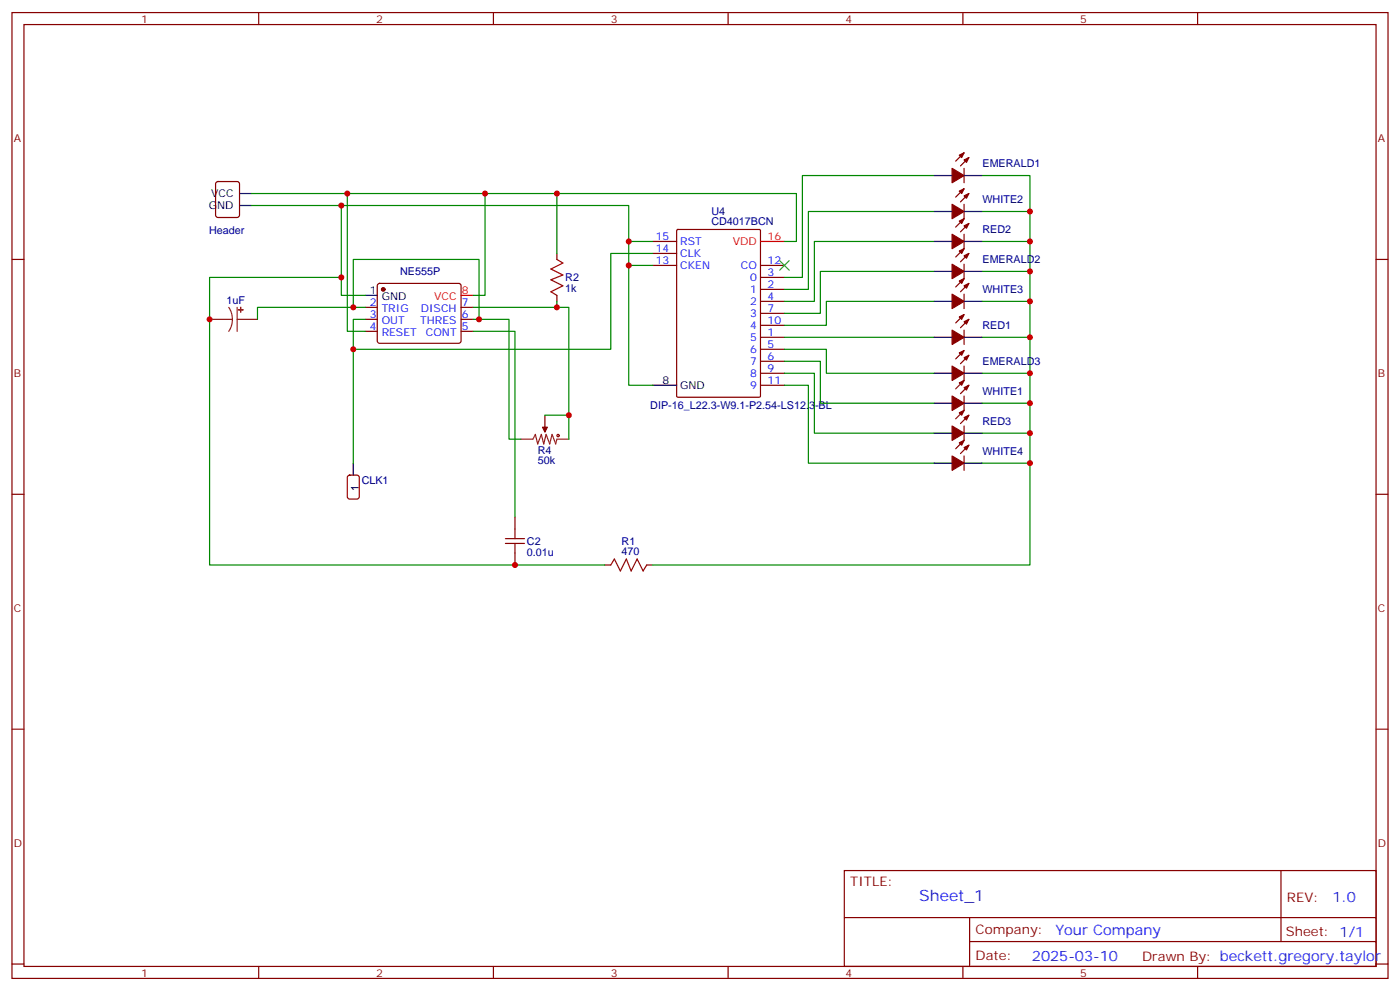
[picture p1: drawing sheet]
<svg xmlns="http://www.w3.org/2000/svg" width="412mm" height="292mm" viewBox="0 0 412 292" stroke-linecap="round" stroke-linejoin="round" font-family="sans-serif">
<g fill="none" stroke="#870000" stroke-width=".35">
<path d="M3.5 3.7h405.4v284.3h-405.4zM7.1 7.2h398.2v277.3h-398.2zM76.2 3.7v3.5M145.3 3.7v3.5M214.5 3.7v3.5M283.6 3.7v3.5M352.8 3.7v3.5M63.7 53.7l.5-.3h5.6l.7 .5 .1 9.4-.5 .7h-5.9l-.6-.4-.1-9.4zM284 49.6v4.2M284 55.6l-2.5 2.4M284 45l-2.5 2.4M285.4 57l-2.5 2.4"/>
<path d="M285.4 46.4l-2.5 2.5M3.5 76.4h3.6M164 74.6v1.8M192.3 78.1h7M192.3 71.1h7M192.3 74.6h7M199.4 67.7l.3-.1h24l.3 .1v48.9l-.2 .3h-24.1l-.3-.1zM224 78.1h7.1M284 60.1v4.3l-2.5 2.5M284 69v4.2l-2.5 2.5M284 77.8v4.2l-2.5 2.5M285.4 65.8l-2.5 2.5"/>
<path d="M285.4 74.6l-2.5 2.5M405.3 76.4h3.6M107.6 90.5h3.5M107.6 94h3.5M107.6 97.5h3.5M111.4 83.6l.4-.2h23.3l.5 .2 .2 .5v16.5l-.7 .5-23.5-.1-.5-.6v-16.3zM135.8 90.5h3.5M135.8 94h3.5M135.8 97.5h3.5M164 87v1.7M224 99.3h7.1M224 85.2h7.1"/>
<path d="M224 81.7h7.1M224 88.7h7.1M224 92.3h7.1M224 95.8h7.1M284 86.6v4.2M284 97.2v4.2M284 92.6l-2.5 2.5M285.4 83.4l-2.5 2.5M285.4 94l-2.5 2.5M224 102.8h7.1M224 106.4h7.1M224 109.9h7.1"/>
<path d="M224 113.4h7.1M284 107.8v4.2l-2.5 2.5M284 116.6v4.2l-2.5 2.5M284 103.2l-2.5 2.5M285.4 113.4l-2.5 2.5M285.4 104.6l-2.5 2.5M160.5 122.2v3.6M284 125.4v4.2l-2.5 2.5M284 134.2v4.3M285.4 131.1l-2.5 2.4M285.4 122.2l-2.5 2.5M3.5 145.5h3.6"/>
<path d="M151.7 152.2v3.6M405.3 145.5h3.6M151.7 162.8v3.5M178.2 166.3h1.7M190.5 166.3h1.8M3.5 214.7h3.6M405.3 214.7h3.6M248.7 256.3h156.6v28.2h-156.6zM377.3 256.3v20.9M248.7 270.1h156.5M285.6 277.2h119.6M285.6 270.1v14.2"/>
<path d="M3.5 283.8h3.6M76.2 284.5v3.5M145.3 284.5v3.5M214.5 284.5v3.5M283.6 284.5v3.5M352.8 284.5v3.5M405.3 283.8h3.6"/>
</g>
<g fill="#870000" stroke="#870000" stroke-width=".35">
<path d="M159.8 125.8h1.4l-.7 1.4z"/>
<path d="M282.6 56.3l1.4-.7-.7 1.4z"/>
<path d="M284 57.7l1.4-.7-.7 1.4z"/>
<path d="M280.5 60.1l3.5 2.2-3.5 2.1z"/>
<path d="M282.6 65.1l1.4-.7-.7 1.4z"/>
<path d="M284 66.5l1.4-.7-.7 1.4z"/>
<path d="M280.5 69l3.5 2.1-3.5 2.1z"/>
<path d="M282.6 82.7l1.4-.7-.7 1.4z"/>
<path d="M284 84.1l1.4-.7-.7 1.4z"/>
<path d="M280.5 86.6l3.5 2.1-3.5 2.1z"/>
<path d="M282.6 93.3l1.4-.7-.7 1.4z"/>
<path d="M284 94.7l1.4-.7-.7 1.4z"/>
<path d="M280.5 97.2l3.5 2.1-3.5 2.1z"/>
<path d="M282.6 112.7l1.4-.7-.7 1.4z"/>
<path d="M284 114.1l1.4-.7-.7 1.4z"/>
<path d="M280.5 116.6l3.5 2.1-3.5 2.1z"/>
<path d="M282.6 130.4l1.4-.8-.7 1.5z"/>
<path d="M284 131.8l1.4-.7-.7 1.4z"/>
<path d="M280.5 134.2l3.5 2.1-3.5 2.2z"/>
<path d="M282.6 121.5l1.4-.7-.7 1.4z"/>
<path d="M284 122.9l1.4-.7-.7 1.4z"/>
<path d="M280.5 125.4l3.5 2.1-3.5 2.1z"/>
<path d="M282.6 45.7l1.4-.7-.7 1.4z"/>
<path d="M284 47.1l1.4-.7-.7 1.4z"/>
<path d="M280.5 49.6l3.5 2.1-3.5 2.1z"/>
<path d="M282.6 73.9l1.4-.7-.7 1.4z"/>
<path d="M284 75.3l1.4-.7-.7 1.4z"/>
<path d="M280.5 77.8l3.5 2.1-3.5 2.1z"/>
<path d="M282.6 103.9l1.4-.7-.7 1.4z"/>
<path d="M284 105.3l1.4-.7-.7 1.4z"/>
<path d="M280.5 107.8l3.5 2.1-3.5 2.1z"/>
<circle cx="112.9" cy="85.2" r=".53"/>
</g>
<g fill="none" stroke="#000" stroke-width=".35">
<path d="M70.6 57h3.5M275.2 51.7h5.3M284 51.7h5.3M70.6 60.5h3.5M275.2 62.3h5.3M275.2 71.1h5.3M275.2 79.9h5.3M284 62.3h5.3M284 71.1h5.3M284 79.9h5.3M107.6 87h3.5M275.2 88.7h5.3"/>
<path d="M275.2 99.3h5.3M284 88.7h5.3M284 99.3h5.3M192.3 113.4h7M275.2 118.7h5.3M275.2 109.9h5.3M284 118.7h5.3M284 109.9h5.3M104.1 136.3v3.6M275.2 136.3h5.3M275.2 127.5h5.3M284 136.3h5.3"/>
<path d="M284 127.5h5.3"/>
</g>
<path d="M224 71.1h7.1M135.8 87h3.5" fill="none" stroke="#f00" stroke-width=".35"/>
<path d="M61.7 94h6.7M67.4 90.5l.8 1.7 .2 1.8M68.4 94l-.2 1.9-.8 1.6M69.8 94h6M69.8 90.5v7M153.5 129.3h3.5l.7-1.4 .7 2.8 1.1-2.8 .7 2.8 .7-2.8 1 2.8 .7-2.8 1.1 2.8 .3-1.4h3.6M160.5 125.8v1.4" fill="none" stroke="#8c2424" stroke-width=".35"/>
<g fill="#8c2424" stroke="#8c2424" stroke-width=".35">
<path d="M70.9 90.5v1.4z"/>
<path d="M70.2 91.2h1.4z"/>
</g>
<g fill="none" stroke="#a10000" stroke-width=".35">
<path d="M164 76.4l1.8 1-3.5 1.8 3.5 1.8-3.5 1.4 3.5 1.7-3.5 1.8 1.7 1.1M148.9 160h5.6M148.9 158.6h5.6M151.7 155.8v2.8M151.7 160v2.8M179.9 166.3l1.1-1.7 1.7 3.5 1.8-3.5 1.4 3.5 1.8-3.5 1.7 3.5 1.1-1.8"/>
<circle cx="164.4" cy="128.2" r=".35"/>
</g>
<path d="M102.5 140.1l.5-.2h2.1l.7 .4v5.9l-.4 .7h-2.4l-.6-.4-.1-5.9z" fill="none" stroke="#900" stroke-width=".35"/>
<path d="M229.7 76.7l2.8 2.9M232.5 76.7l-2.8 2.9" fill="none" stroke="#3c3" stroke-width=".35"/>
<g fill="none" stroke="#008700" stroke-width=".35">
<path d="M74.1 57h160.5v14.1h-3.5M102.3 57v40.5h5.3M142.9 57v30h-3.6M164 57v17.6M275.2 51.7h-38.8v30h-5.3M289.3 51.7h14.1v114.6h-111.1M74.1 60.5h111.1v52.9h7.1M100.5 60.5v26.5h7.1M185.2 71.1h7.1M185.2 78.1h7.1M192.3 74.6h-12.4v28.2h-75.8M275.2 62.3h-37.1v22.9h-7"/>
<path d="M275.2 71.1h-35.3v17.6h-8.8M275.2 79.9h-33.5v12.4h-10.6M289.3 71.1h14.1M289.3 62.3h14.1M289.3 79.9h14.1M100.5 81.7h-38.8v84.6h116.5M104.1 90.5v-14.1h37v17.6M107.6 90.5h-31.8v3.5M107.6 94h-3.5v42.3M139.3 97.5h12.4v54.7M139.3 94h10.6v35.3h3.6M164 88.7v1.8h-24.7"/>
<path d="M164 90.5h3.6v38.8M231.1 99.3h44.1M275.2 88.7h-31.8v7.1h-12.3M289.3 99.3h14.1M289.3 88.7h14.1M231.1 102.8h12.3v7.1h31.8M231.1 106.4h10.6v12.3h33.5M231.1 109.9h8.8v17.6h35.3M231.1 113.4h7v22.9h37.1M289.3 109.9h14.1M289.3 118.7h14.1M160.5 122.2h7.1"/>
<path d="M289.3 127.5h14.1M289.3 136.3h14.1"/>
</g>
<g fill="#c00">
<circle cx="185.2" cy="71.1" r=".88"/>
<circle cx="185.2" cy="78.1" r=".88"/>
<circle cx="102.3" cy="57" r=".88"/>
<circle cx="100.5" cy="60.5" r=".88"/>
<circle cx="100.5" cy="81.7" r=".88"/>
<circle cx="61.7" cy="94" r=".88"/>
<circle cx="151.7" cy="166.3" r=".88"/>
<circle cx="104.1" cy="102.8" r=".88"/>
<circle cx="164" cy="57" r=".88"/>
<circle cx="164" cy="90.5" r=".88"/>
<circle cx="167.6" cy="122.2" r=".88"/>
<circle cx="104.1" cy="90.5" r=".88"/>
<circle cx="141.1" cy="94" r=".88"/>
<circle cx="142.9" cy="57" r=".88"/>
<circle cx="303.4" cy="62.3" r=".88"/>
<circle cx="303.4" cy="71.1" r=".88"/>
<circle cx="303.4" cy="79.9" r=".88"/>
<circle cx="303.4" cy="88.7" r=".88"/>
<circle cx="303.4" cy="99.3" r=".88"/>
<circle cx="303.4" cy="109.9" r=".88"/>
<circle cx="303.4" cy="118.7" r=".88"/>
<circle cx="303.4" cy="127.5" r=".88"/>
<circle cx="303.4" cy="136.3" r=".88"/>
</g>
<text font-size="4.6" fill="#00f" x="270.8" y="265.3">Sheet_1</text>
<g font-size="4.2" fill="#00f">
<text x="392.5" y="265.6">1.0</text>
<text x="310.9" y="275.1">Your Company</text>
<text x="304" y="282.9">2025-03-10</text>
</g>
<g font-size="3.9" fill="#800">
<text x="250.5" y="260.9">TITLE:</text>
<text x="379.1" y="265.6">REV:</text>
<text x="287.4" y="275.1">Company:</text>
<text x="378.7" y="275.7">Sheet: 1/1</text>
<text x="287.4" y="282.8">Date:</text>
<text x="336.4" y="282.8">Draw</text>
<text x="346.6" y="282.8">n By: beckett.gregory.taylor</text>
</g>
<g font-size="3.2" fill="#800">
<text x="41.6" y="6.7">1</text>
<text x="110.8" y="6.7">2</text>
<text x="179.9" y="6.7">3</text>
<text x="249.1" y="6.7">4</text>
<text x="318.2" y="6.7">5</text>
<text x="4.1" y="41.8">A</text>
<text x="405.9" y="41.8">A</text>
<text x="4.1" y="110.9">B</text>
<text x="405.9" y="110.9">B</text>
<text x="4.1" y="180.1">C</text>
<text x="405.9" y="180.1">C</text>
<text x="4.1" y="249.2">D</text>
<text x="405.9" y="249.2">D</text>
<text x="41.6" y="287.5">1</text>
<text x="110.8" y="287.5">2</text>
<text x="179.9" y="287.5">3</text>
<text x="249.1" y="287.5">4</text>
<text x="318.2" y="287.5">5</text>
</g>
<g font-size="3.2" fill="#000080">
<text x="289.4" y="49.3">EMERALD1</text>
<text x="289.4" y="59.9">WHITE2</text>
<text x="209.6" y="63.2">U4</text>
<text x="61.6" y="68.9">Header</text>
<text x="209.6" y="66.4">CD4017BCN</text>
<text x="289.4" y="68.7">RED2</text>
<text x="289.4" y="77.5">EMERALD2</text>
<text x="117.9" y="81">NE555P</text>
<text x="166.5" y="82.8">R2</text>
<text x="66.7" y="89.4">1uF</text>
<text x="166.5" y="86">1k</text>
<text x="289.4" y="86.3">WHITE3</text>
<text x="289.4" y="96.9">RED1</text>
<text x="289.4" y="107.5">EMERALD3</text>
<text x="289.4" y="116.3">WHITE1</text>
<text x="191.6" y="120.5">DIP-16_L22.3-W9.1-P2.54-LS12.3-BL</text>
<text x="289.4" y="125.1">RED3</text>
<text x="158.4" y="136.7">50k</text>
<text x="158.4" y="133.5">R4</text>
<text x="289.4" y="134">WHITE4</text>
<text x="106.5" y="142.4">CLK1</text>
<text x="155.2" y="160.4">C2</text>
<text x="183.1" y="160.3">R1</text>
<text x="155.2" y="163.6">0.01u</text>
<text x="183.1" y="163.5">470</text>
</g>
<g font-size="3.2">
<text x="62.2" y="58">VCC</text>
<text x="61.5" y="61.6">GND</text>
<text x="108.9" y="86.6">1</text>
<text x="112.4" y="88.4">GND</text>
<text x="195.2" y="113.1">8</text>
<text x="200.4" y="114.5">GND</text>
<text x="105.7" y="144.5" transform="rotate(-90 105.7 144.5)">1</text>
</g>
<g font-size="3.2" fill="#00f">
<text x="193.2" y="70.7">15</text>
<text x="193.2" y="74.3">14</text>
<text x="193.2" y="77.8">13</text>
<text x="200.4" y="72.1">RST</text>
<text x="200.4" y="75.7">CLK</text>
<text x="226.1" y="77.8">12</text>
<text x="200.4" y="79.2">CKEN</text>
<text x="218.2" y="79.2">CO</text>
<text x="220.9" y="82.7">0</text>
<text x="226.1" y="81.3">3</text>
<text x="220.9" y="86.3">1</text>
<text x="220.9" y="89.8">2</text>
<text x="226.1" y="84.8">2</text>
<text x="226.1" y="88.4">4</text>
<text x="108.9" y="90.1">2</text>
<text x="108.9" y="93.7">3</text>
<text x="112.4" y="91.9">TRIG</text>
<text x="112.4" y="95.4">OUT</text>
<text x="123.8" y="95.4">THRES</text>
<text x="124" y="91.9">DISCH</text>
<text x="136" y="93.7">6</text>
<text x="136" y="90.1">7</text>
<text x="220.9" y="93.3">3</text>
<text x="226.1" y="91.9">7</text>
<text x="226.1" y="95.4">10</text>
<text x="108.9" y="97.2">4</text>
<text x="112.4" y="99">RESET</text>
<text x="125.5" y="99">CONT</text>
<text x="136" y="97.2">5</text>
<text x="220.9" y="100.4">5</text>
<text x="220.9" y="96.8">4</text>
<text x="226.1" y="99">1</text>
<text x="220.9" y="103.9">6</text>
<text x="220.9" y="107.4">7</text>
<text x="226.1" y="102.5">5</text>
<text x="226.1" y="106">6</text>
<text x="220.9" y="110.9">8</text>
<text x="226.1" y="109.5">9</text>
<text x="226.1" y="113.1">11</text>
<text x="220.9" y="114.5">9</text>
</g>
<g font-size="3.2" fill="#f00">
<text x="226.1" y="70.7">16</text>
<text x="215.9" y="72.1">VDD</text>
<text x="127.9" y="88.4">VCC</text>
<text x="136" y="86.6">8</text>
</g>
</svg>
